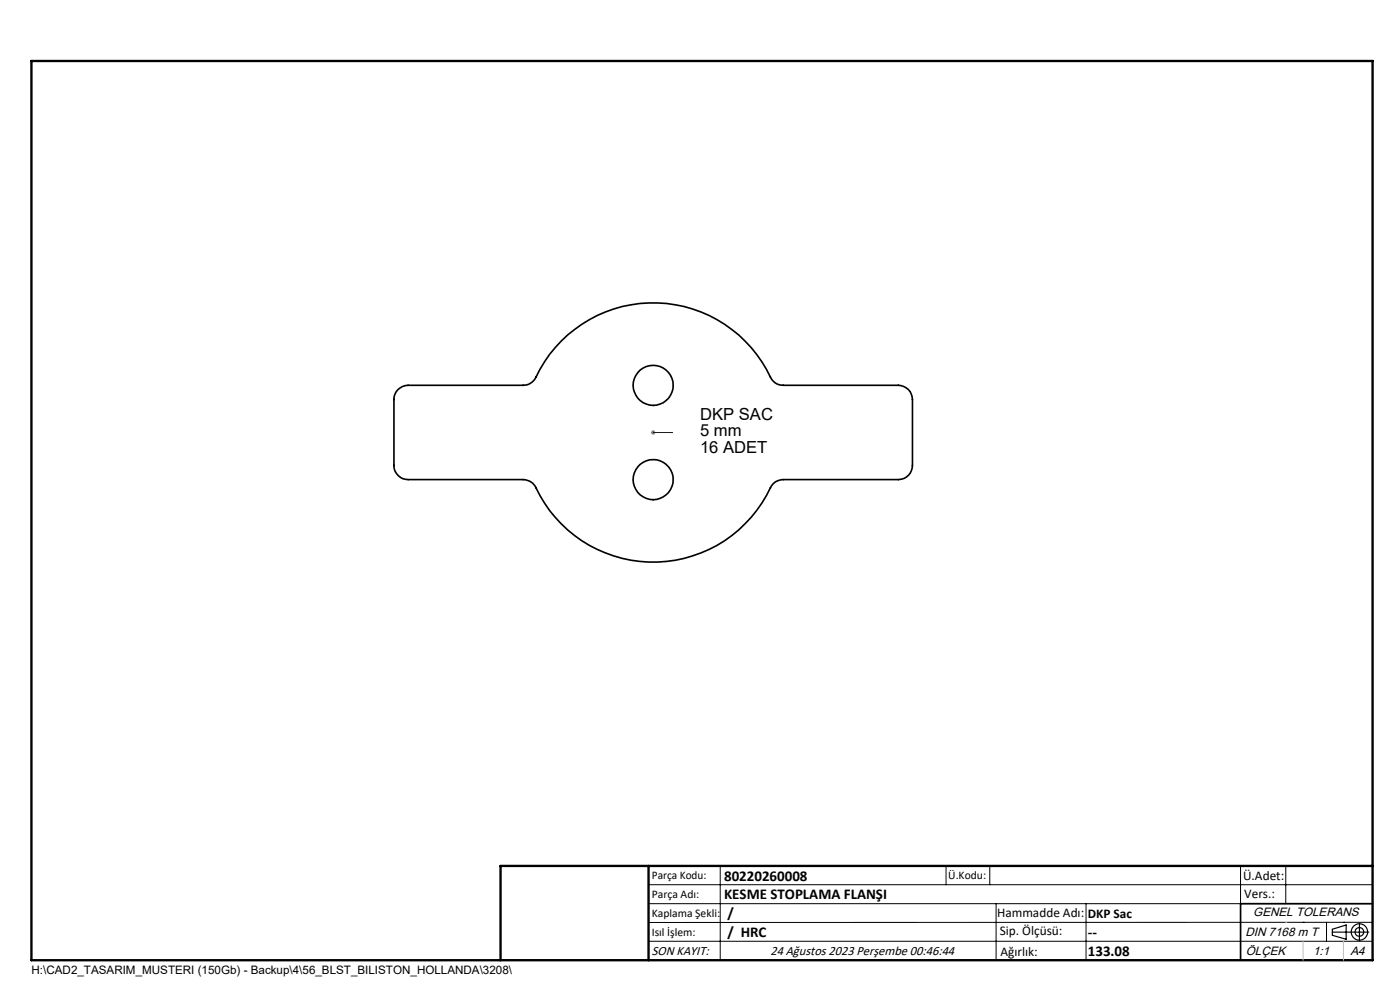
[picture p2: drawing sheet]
<svg xmlns="http://www.w3.org/2000/svg" width="297mm" height="210mm" viewBox="0 0 297 210" stroke-linecap="round" stroke-linejoin="round" font-family="sans-serif">
<g fill="none" stroke="#000" stroke-width=".35">
<path d="M84.5 82.6a3.1 3.1 0 0 1 2.1-.9h24.4a3 3 0 0 0 2.7-1.7 27.5 27.5 0 0 1 25.1-15.7 27.5 27.5 0 0 1 24.9 16.1l.5 .6 .7 .5 1.3 .2h24.4a3 3 0 0 1 3 3v14a3 3 0 0 1-3 3h-24.4a2.92 2.92 0 0 0-2.8 1.8 27.5 27.5 0 0 1-25.1 15.7 27.5 27.5 0 0 1-24.8-16.1l-.9-.9-1.6-.5h-24.4a3 3 0 0 1-3-3v-14a2.87 2.87 0 0 1 .9-2.1zM291.2 191.7h-28v12"/>
<circle cx="138.6" cy="81.8" r="4.2"/>
<circle cx="138.6" cy="101.8" r="4.2"/>
</g>
<g fill="none" stroke="#000" stroke-width=".25">
<path d="M282.6 197.7h7.8M282.6 197.1l3-.9v3l-3-.8zM288.4 195.8v3.8M106.2 203.7h185"/>
<circle cx="288.4" cy="197.7" r="1.74"/>
<circle cx="288.4" cy="197.7" r=".93"/>
</g>
<path d="M138.5 91.7h.2zM138.6 91.7h.1M138.6 91.7h4.1M142.7 91.7h-.4h.4" fill="none" stroke="#00f" stroke-width=".21"/>
<path d="M138.1 91.7h1M138.2 91.4l.7 .7M138.6 91.2v1M138.9 91.4l-.7 .7" fill="none" stroke="#808080" stroke-width=".21"/>
<g fill="none" stroke="#000" stroke-width=".21">
<path d="M137.6 187.7h153.6M137.6 191.7h153.6M137.6 199.7h153.6M152.8 183.7v20M200.7 183.7v4M210 183.7v4M211.3 191.7v12M230.4 191.7v12M263.2 183.7v20M272.8 183.7v8M276.4 195.6h.1M281.4 195.6v4.1"/>
<path d="M285 195.6h.1M291.2 195.6l-153.6 .1"/>
</g>
<path d="M6.7 12.9h284.5v190.8h-284.5zM137.6 183.7v20M291.2 183.7h-185v20" fill="none" stroke="#000" stroke-width=".5"/>
<path d="M276.4 199.7v4M285 199.7v4" fill="none" stroke="#c0c0c0" stroke-width=".21"/>
<path d="M272.8 195.6h.1" fill="none" stroke="#c0c0c0" stroke-width=".25"/>
<path d="M142.3 91.7h.4zM138.5 91.7h.2z" fill="#00f"/>
<g font-size="3.5">
<text x="148.5" y="89.1">DKP SAC</text>
<text x="148.5" y="92.6">5 mm</text>
<text x="148.5" y="96.1">16 ADET</text>
</g>
<g font-size="3.2">
<text x="153.6" y="190.8">KESME STOPLAMA FLANŞI</text>
<text x="153.6" y="186.8">80220260008</text>
<text x="154.3" y="194.8">/</text>
<text x="154.3" y="198.8">/ HRC</text>
<text x="230.8" y="198.7">--</text>
<text x="230.8" y="202.8">133.08</text>
</g>
<g font-size="2.8">
<text x="263.7" y="186.7">Ü.Adet:</text>
<text x="263.9" y="190.5">Vers.:</text>
<text x="211.5" y="194.5">Hammadde Adı:</text>
<text x="230.8" y="194.7">DKP Sac</text>
<text x="138.3" y="202.6">SON KAYIT:</text>
<text x="163.4" y="202.6">24 Ağustos 2023 Perşembe 00:46:44</text>
<text x="212.1" y="198.4">Sip. Ölçüsü:</text>
<text x="212.2" y="202.7">Ağırlık:</text>
</g>
<g font-size="2.6">
<text x="265.9" y="194.4">GENEL TOLERANS</text>
<text x="264.2" y="198.5">DIN 7168 m T</text>
<text x="264.3" y="202.6">ÖLÇEK</text>
<text x="278.5" y="202.6">1:1</text>
<text x="286.5" y="202.6">A4</text>
</g>
<g font-size="2.5">
<text x="138.3" y="186.4">Parça Kodu:</text>
<text x="138.3" y="190.5">Parça Adı:</text>
<text x="201.2" y="186.5">Ü.Kodu:</text>
<text x="138.3" y="194.5">Kaplama Şekli:</text>
<text x="138.3" y="198.6">Isıl İşlem:</text>
<text x="6.7" y="206.7">H:\CAD2_TASARIM_MUSTERI (150Gb) - Backup\4\56_BLST_BILISTON_HOLLANDA\3208\</text>
</g>
</svg>
